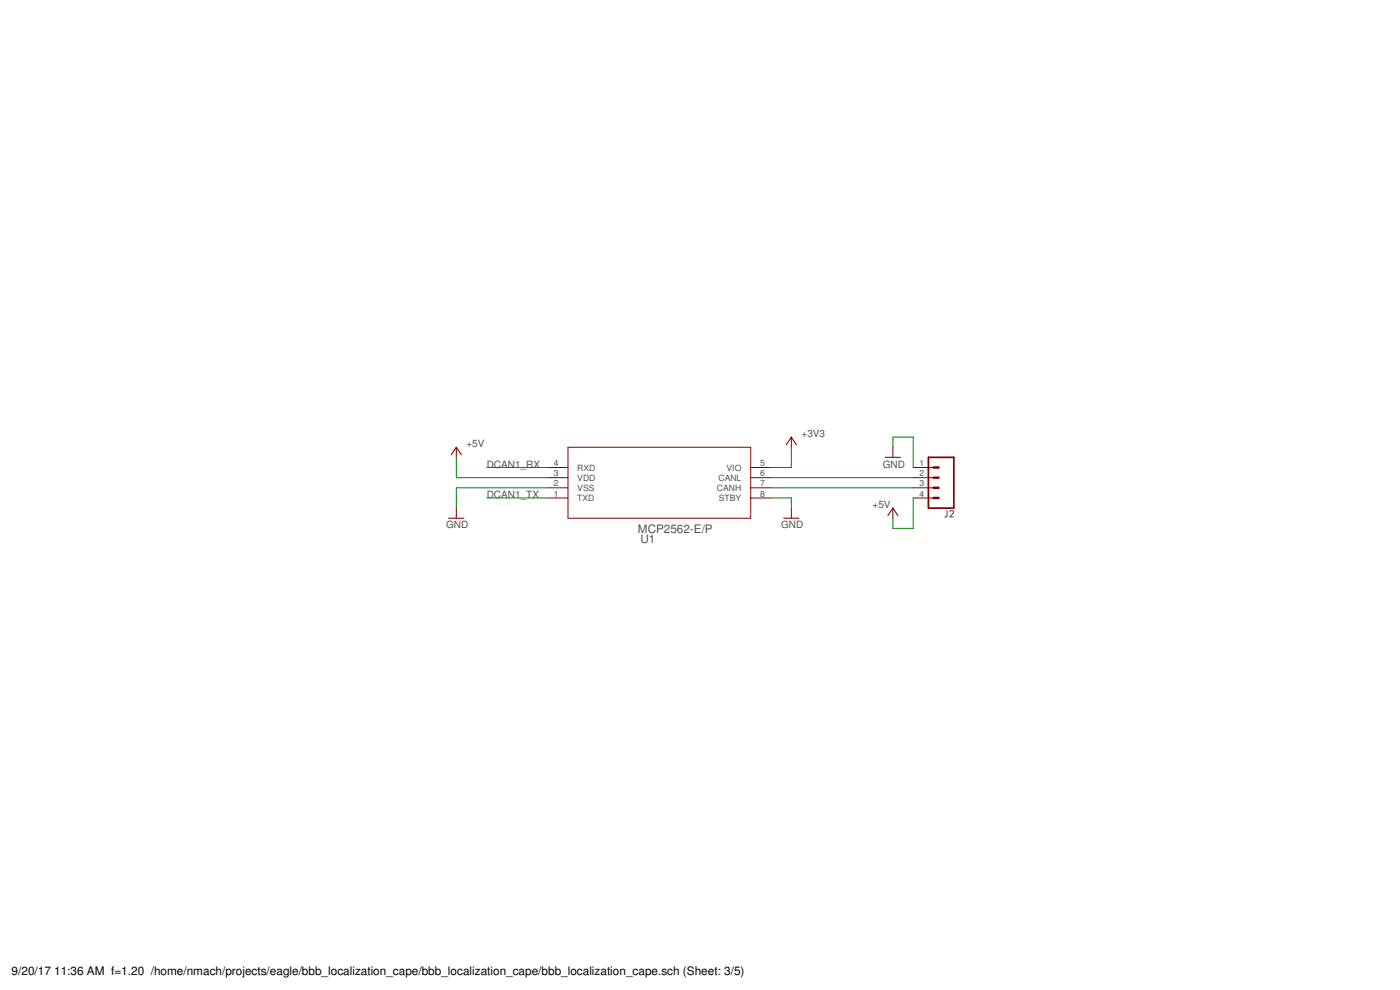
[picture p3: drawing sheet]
<svg xmlns="http://www.w3.org/2000/svg" width="420mm" height="297mm" viewBox="0 0 420 297" stroke-linecap="round" stroke-linejoin="round" font-family="sans-serif">
<path d="M284.2 153.2v1.6l-.6 .3M285.1 153.6a.54 .54 0 0 1 .7-.4 .54 .54 0 0 1 .2 .8l-.9 1.1h1.1" fill="none" stroke="#505050" stroke-width=".3"/>
<path d="M278.6 137.2h7.7v15.2h-7.7z" fill="none" stroke="#800000" stroke-width=".51"/>
<path d="M280.2 146.4h1.5M280.2 143.3h1.5M280.2 140.3h1.5M280.2 149.4h1.5" fill="none" stroke="#800000" stroke-width=".74"/>
<g fill="none" stroke="#800000" stroke-width=".3">
<path d="M136.9 134.2v3M170.5 134.2h54.8v21.3h-54.8zM237.5 131.1v3.1M268 134.2v3M136.9 152.4v3.1M164.4 140.3h6.1M164.4 143.3h6.1M164.4 146.4h6.1M164.4 149.4h6.1M225.3 140.3h6.1M225.3 143.3h6.1M225.3 146.4h6.1"/>
<path d="M225.3 149.4h6.1M237.5 152.4v3.1M268 152.4v3.1M274.1 140.3h6.1M274.1 143.3h6.1M274.1 146.4h6.1M274.1 149.4h6.1"/>
</g>
<path d="M135.4 136.5l1.5-2.3 1.6 2.3M236 133.4l1.5-2.3 1.5 2.3M265.7 137.2h4.6M134.7 155.5h4.5M235.2 155.5h4.6M266.4 154.7l1.6-2.3 1.5 2.3" fill="none" stroke="#800000" stroke-width=".32"/>
<path d="M136.9 137.2v6.1h27.5M237.5 134.2v6.1h-6.1M268 134.2v-3.1h6.1v9.2M146.1 149.4h18.3M146.1 140.3h18.3M164.4 146.4h-27.5v6M231.4 146.4h42.7M231.4 149.4h6.1v3M231.4 143.3h42.7M274.1 149.4v9.1h-6.1v-3" fill="none" stroke="#008000" stroke-width=".3"/>
<g font-size="3.5" fill="#505050">
<text x="191.5" y="159.8">MCP2562-E/P</text>
<text x="192.2" y="162.8">U1</text>
</g>
<g font-size="3.5">
<text x="3.5" y="292.5">9/20/17</text>
<text x="16.3" y="292.5">11:36 AM f=1.20 /home/nmach/projects/eagle/bbb_localization_cape/bbb_localization_cape/bbb_localization_cape.sch (Sheet: 3/5)</text>
</g>
<g font-size="3" fill="#505050">
<text x="240.5" y="131.1">+3V3</text>
<text x="140" y="134.2">+5V</text>
<text x="146.1" y="140.3">DCAN1_RX</text>
<text x="264.9" y="140.3">GND</text>
<text x="146.1" y="149.4">DCAN1_TX</text>
<text x="261.9" y="152.5">+5V</text>
<text x="133.9" y="158.5">GND</text>
<text x="234.4" y="158.5">GND</text>
</g>
<g font-size="2.6" fill="#505050">
<text x="166.2" y="142.9">3</text>
<text x="166.2" y="139.8">4</text>
<text x="173.3" y="141.2">RXD</text>
<text x="218.1" y="141.2">VIO</text>
<text x="228.1" y="139.8">5</text>
<text x="228.1" y="142.9">6</text>
<text x="275.9" y="139.8">1</text>
<text x="275.9" y="142.9">2</text>
<text x="166.2" y="149">1</text>
<text x="166.2" y="145.9">2</text>
<text x="173.3" y="147.3">VSS</text>
<text x="173.3" y="144.2">VDD</text>
<text x="215.2" y="147.3">CANH</text>
<text x="215.6" y="144.2">CANL</text>
<text x="228.1" y="145.9">7</text>
<text x="228.1" y="149">8</text>
<text x="275.9" y="145.9">3</text>
<text x="275.9" y="149">4</text>
<text x="173.3" y="150.3">TXD</text>
<text x="215.8" y="150.3">STBY</text>
</g>
</svg>
